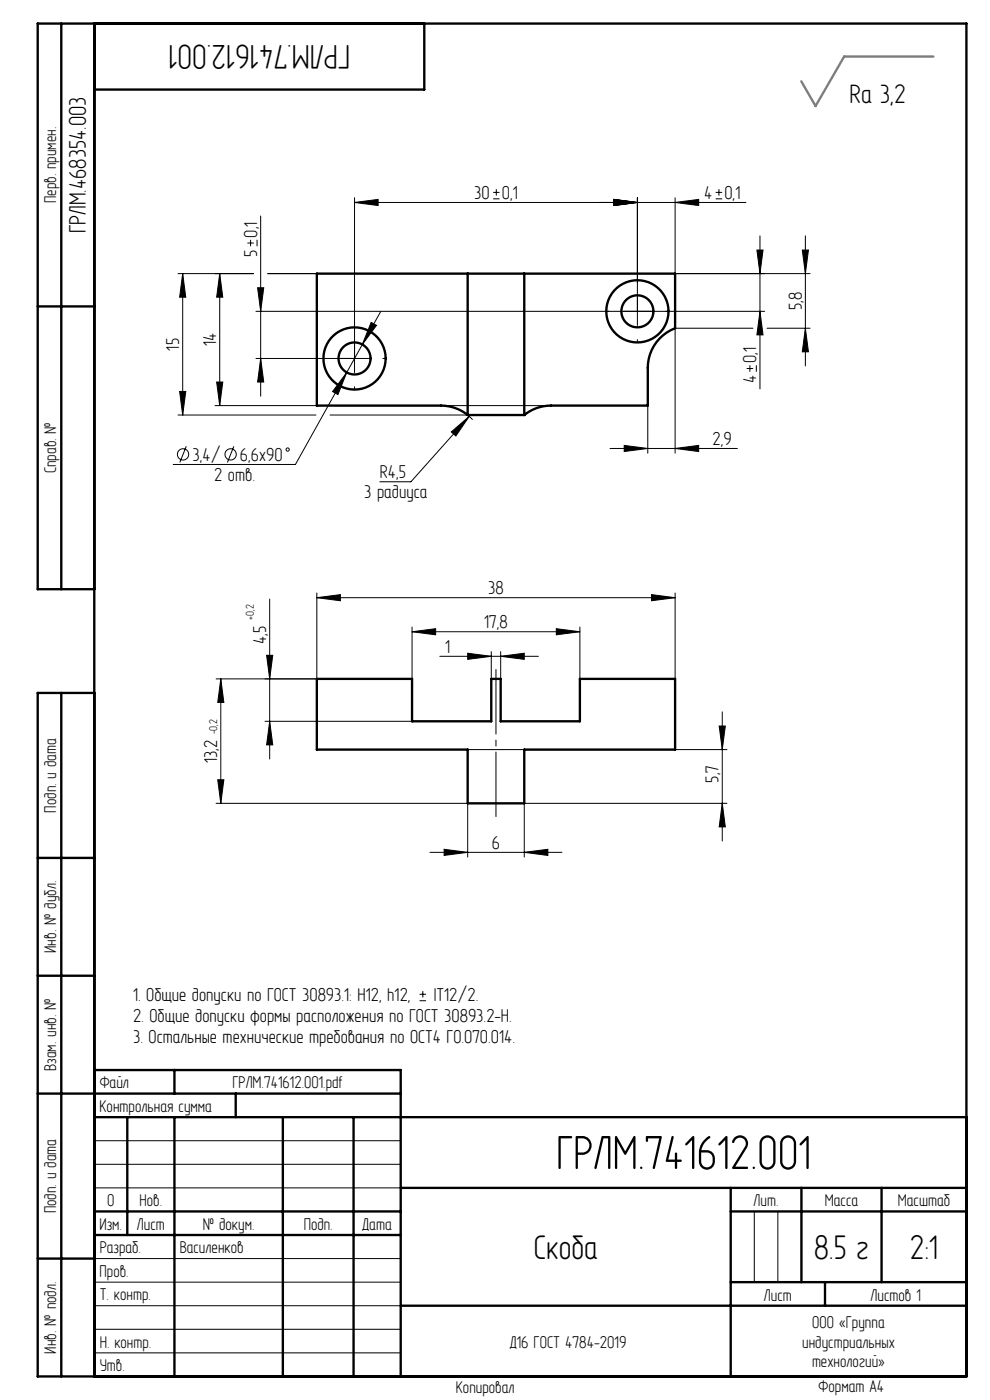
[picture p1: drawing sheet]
<svg xmlns="http://www.w3.org/2000/svg" width="210mm" height="297mm" viewBox="0 0 210 297" stroke-linecap="round" stroke-linejoin="round" font-family="sans-serif">
<g fill="none" stroke="#000" stroke-width=".21">
<path d="M37.8 58h16M38.8 58v30M38.8 58l.6 5h-1.3zM46.6 58v28M46.6 58l.7 5h-1.3zM52.5 51.6h1.3M53.2 50.9v1.3M54.5 50.9v1.3M55.3 45.8v38.2M67.2 58h-10.4M75.2 43l5-.7v1.3zM75.2 42v37"/>
<path d="M75.2 43h83M104.6 42.2h1.4M104.6 40.8h1.4M105.3 40.1v1.4M130.2 42.3l5 .7-5 .6zM135.2 42v27M143.2 43l5-.7v1.3zM143.2 42v16M151.8 42.2h1.4M151.8 40.8h1.4M152.5 40.1v1.4M160.6 53h1.3l-.7 5z"/>
<path d="M161.2 50v32.5M170.2 53h1.3l-.7 5zM170.8 50v27.6M171.8 58h-28.6M54.3 66h107.9M54.6 61h1.3l-.6 5zM55.3 76l.6 5h-1.3zM73.5 79l-1.8 4.7-1.2-.6zM78.2 76h-23.9M78.7 68.4l1.2 .6-3 4.1zM80.8 66.1l-18.1 32.4h-26M143.2 69.6v26.5"/>
<path d="M143.2 69.6h16.5M158.4 78.2h1.4M159.1 77.5v1.4M160.4 77.5v1.4M161.2 66l.7 5h-1.3zM162.7 69.6h9.1M170.8 69.6l.7 5h-1.3zM37.8 88h29.2M38.1 83h1.3l-.6 5zM39.5 94.7l-1.4 3.4M45.6 86h22.5M46 81h1.3l-.7 5z"/>
<path d="M49.6 94.7l-1.4 3.4M70 88l29.2 .1 1 .9M71.1 86h45.8M95.7 91.6l3.8-3.3-2.8 4.2zM99.5 88.3l-12.3 13.9h-6.6M129.4 95.1h27M132.4 94.5l5 .6-5 .7zM137.4 86.1v10M143.2 95.1l5-.6v1.3zM56.6 139h1.3l-.7 5zM57.2 127.1v33.9M67.2 126.8l5-.7v1.3z"/>
<path d="M67.2 125.8v18.2h-21.4M67.2 126.8h76M87.4 134l5-.6v1.3zM87.4 133v11M87.4 134h35.6M93.3 139.2h20.9M99.2 138.6l5 .6-5 .7zM104.2 138.2v5.8M106.2 139.2l5-.6v1.3zM106.2 138.2v5.8M118 133.4l5 .6-5 .7zM123 133v11"/>
<path d="M138.2 126.1l5 .7-5 .6zM143.2 125.8v18.2M46.8 144l.7 5h-1.3zM46.8 144v26.4M56.2 153h31.2M57.2 153l.7 5h-1.3zM99.2 159h55M152.6 154h1.3l-.7 5zM153.2 151v27.4M45.8 170.4h53.4v11.4M46.2 165.4h1.3l-.7 5zM153.2 170.4l.7 5h-1.3z"/>
<path d="M154.2 170.4h-43v11.4M91.2 180.8h28M94.2 180.2l5 .6-5 .7zM111.2 180.8l5-.6v1.3zM89 212.3h1.4M89 210.9h1.4M89.7 210.2v1.4M20 242h65M20 247h65M20 252h65M160 257v15M165 257v15"/>
<path d="M20 277h65M20 272h65M20 267h65M20 287h65M20 282h65"/>
<circle cx="38.8" cy="96.4" r="1.2"/>
<circle cx="48.9" cy="96.4" r="1.2"/>
<circle cx="61" cy="95.4" r=".34"/>
</g>
<path d="M69.2 76h-.4M75.2 70v-.4M81.2 76h.4M129.2 66h-.4M135.2 60v-.4M135.2 72v.4M141.2 66h.4M75.2 82v.4" fill="none" stroke="#000" stroke-width=".21" stroke-dasharray="15.2 1.3 1.3 1.3"/>
<path d="M105.2 173.2v-31.2" fill="none" stroke="#000" stroke-width=".21" stroke-dasharray="15.2 1.3 1.3 1.3" stroke-dashoffset="1.5"/>
<g fill="none" stroke="#000" stroke-width=".5">
<path d="M13 5v120M20 5v287M90 5v14h-70M99.2 58v30M111.2 58v30M8 65h12M99.2 88a9 9 0 0 0-5.7-2h-26.3v-28h76v11.6a9 9 0 0 0-5.8 8.4v8h-20.5a9 9 0 0 0-5.7 2M99.2 88h12M20 125h-12v-120h197v287h-197v-145h12M13 147v145M67.2 144h20.2v9h16.8v-9h2v9h16.8v-9h20.2v15h-32v11.4h-12v-11.4h-32zM8 182h12"/>
<path d="M8 207h12M8 232h77M20 227h65v65M20 237h185M27 237v25M37 227v5M37 237v55M50 232v5M60 237v55M75 237v55M20 257h65M85 252h120"/>
<path d="M155 252v40M155 257h50M170 252v20M187 252v20M8 267h12M20 262h65M85 277h120M155 272h50M175 272v5"/>
<circle cx="75.2" cy="76" r="6.6"/>
<circle cx="75.2" cy="76" r="3.4"/>
<circle cx="135.2" cy="66" r="3.4"/>
<circle cx="135.2" cy="66" r="6.6"/>
</g>
<path d="M173 22.5h.1" fill="none" stroke="#808080" stroke-width=".21" stroke-dasharray="15.2 1.3 1.3 1.3"/>
<path d="M198 12h-18.9l-6.1 10.5-3-5.2" fill="none" stroke="#808080" stroke-width=".5"/>
<g fill="#000">
<path d="M38.8 58l.6 5h-1.3zM38.1 83h1.3l-.6 5zM170.2 53h1.3l-.7 5zM170.8 69.6l.7 5h-1.3zM46.8 144l.7 5h-1.3zM46.2 165.4h1.3l-.7 5z"/>
<path d="M75.2 43l5-.7v1.3zM130.2 42.3l5 .7-5 .6zM130.2 42.3l5 .7-5 .6zM143.2 43l5-.7v1.3zM95.7 91.6l1 .9 2.8-4.2zM78.7 68.4l-1.8 4.7 3-4.1zM73.5 79l-3 4.1 1.2 .6zM67.2 126.8l5-.7v1.3zM138.2 126.1l5 .7-5 .6zM94.2 180.2l5 .6-5 .7zM111.2 180.8l5-.6v1.3zM87.4 134l5-.6v1.3zM118 133.4l5 .6-5 .7zM99.2 138.6l5 .6-5 .7zM106.2 139.2l5-.6v1.3z"/>
<path d="M46 81h1.3l-.7 5zM46.6 58l.7 5h-1.3zM55.3 76l.6 5h-1.3zM54.6 61h1.3l-.6 5zM161.2 66l.7 5h-1.3zM160.6 53h1.3l-.7 5zM153.2 170.4l.7 5h-1.3zM152.6 154h1.3l-.7 5zM57.2 153l.7 5h-1.3zM56.6 139h1.3l-.7 5z"/>
<path d="M143.2 95.1l5-.6v1.3zM132.4 94.5l5 .6-5 .7z"/>
</g>
<text font-size="11" x="118" y="248">ГРЛМ.741612.001</text>
<g font-size="7.8">
<text x="74.3" y="9.5" transform="rotate(-180 74.3 9.5)">ГРЛМ.741612.001</text>
<text x="113.2" y="267">Скоба</text>
<text x="172.7" y="267">8.5 г</text>
<text x="193" y="267">2:1</text>
</g>
<text font-size="6.1" x="180.2" y="21.8">Ra 3,2</text>
<text font-size="5.5" x="18.2" y="49.5" transform="rotate(-90 18.2 49.5)">ГРЛМ.468354.003</text>
<g font-size="4.3">
<text x="100.6" y="42.2">30</text>
<text x="106.4" y="42.2">0,1</text>
<text x="149.3" y="42.2">4</text>
<text x="153.7" y="42.2">0,1</text>
<text x="54.5" y="50.4" transform="rotate(-90 54.5 50.4)">0,1</text>
<text x="54.5" y="54.5" transform="rotate(-90 54.5 54.5)">5</text>
<text x="170.1" y="65.8" transform="rotate(-90 170.1 65.8)">5,8</text>
<text x="38" y="74.4" transform="rotate(-90 38 74.4)">15</text>
<text x="45.8" y="73.5" transform="rotate(-90 45.8 73.5)">14</text>
<text x="160.4" y="77" transform="rotate(-90 160.4 77)">0,1</text>
<text x="160.4" y="81.3" transform="rotate(-90 160.4 81.3)">4</text>
<text x="151.2" y="94.4">2,9</text>
<text x="40.8" y="97.8">3,4/</text>
<text x="50.9" y="97.8">6,6х90</text>
<text x="80.6" y="101.4">R4,5</text>
<text x="45.4" y="102">2 отв.</text>
<text x="77.3" y="105.7">3 радиуса</text>
<text x="103.6" y="126">38</text>
<text x="56.4" y="136.6" transform="rotate(-90 56.4 136.6)">4,5</text>
<text x="102.7" y="133.2">17,8</text>
<text x="94.5" y="138.5">1</text>
<text x="46.1" y="161.9" transform="rotate(-90 46.1 161.9)">13,2</text>
<text x="152.4" y="166" transform="rotate(-90 152.4 166)">5,7</text>
<text x="104.3" y="180">6</text>
<text x="28.2" y="212.3">1. Общие допуски по ГОСТ 30893.1: H12, h12,</text>
<text x="92" y="212.3">IT12/2.</text>
<text x="28.2" y="216.8">2. Общие допуски формы расположения по ГОСТ 30893.2-Н.</text>
<text x="28.2" y="221.3">3. Остальные технические требования по ОСТ4 ГО.070.014.</text>
</g>
<g font-size="3.9">
<text x="11.9" y="43.1" transform="rotate(-90 11.9 43.1)">Перв. примен.</text>
<text x="11.9" y="100.4" transform="rotate(-90 11.9 100.4)">Справ. №</text>
<text x="11.9" y="172.4" transform="rotate(-90 11.9 172.4)">Подп. и дата</text>
<text x="11.9" y="202.1" transform="rotate(-90 11.9 202.1)">Инв. № дубл.</text>
<text x="11.9" y="227.2" transform="rotate(-90 11.9 227.2)">Взам. инв. №</text>
<text x="21.2" y="230.9">Файл</text>
<text x="49.3" y="230.9">ГРЛМ.741612.001.pdf</text>
<text x="21.1" y="235.9">Контрольная сумма</text>
<text x="11.9" y="257.4" transform="rotate(-90 11.9 257.4)">Подп. и дата</text>
<text x="22.7" y="255.9">0</text>
<text x="29.6" y="255.9">Нов.</text>
<text x="159.9" y="255.9">Лит.</text>
<text x="174.9" y="255.9">Масса</text>
<text x="190.4" y="255.9">Масштаб</text>
<text x="21.1" y="260.9">Изм.</text>
<text x="29" y="260.9">Лист</text>
<text x="43" y="260.9">№ докум.</text>
<text x="64.4" y="260.9">Подп.</text>
<text x="76.9" y="260.9">Дата</text>
<text x="21.1" y="265.9">Разраб.</text>
<text x="38.1" y="265.9">Василенков</text>
<text x="21.1" y="270.9">Пров.</text>
<text x="21.1" y="275.9">Т. контр.</text>
<text x="162" y="275.9">Лист</text>
<text x="184.7" y="275.9">Листов 1</text>
<text x="172.3" y="281.7">ООО «Группа</text>
<text x="11.9" y="287.1" transform="rotate(-90 11.9 287.1)">Инв. № подл.</text>
<text x="21.1" y="285.9">Н. контр.</text>
<text x="108.1" y="285.9">Д16 ГОСТ 4784-2019</text>
<text x="170.2" y="285.9">индустриальных</text>
<text x="21.2" y="290.9">Утв.</text>
<text x="172.2" y="290.1">технологий»</text>
<text x="96.7" y="295.6">Копировал</text>
<text x="173.6" y="295.4">Формат A4</text>
</g>
<g font-size="2.6">
<text x="53.9" y="131.5" transform="rotate(-90 53.9 131.5)">+0,2</text>
<text x="46.1" y="155.8" transform="rotate(-90 46.1 155.8)">-0,2</text>
</g>
</svg>
